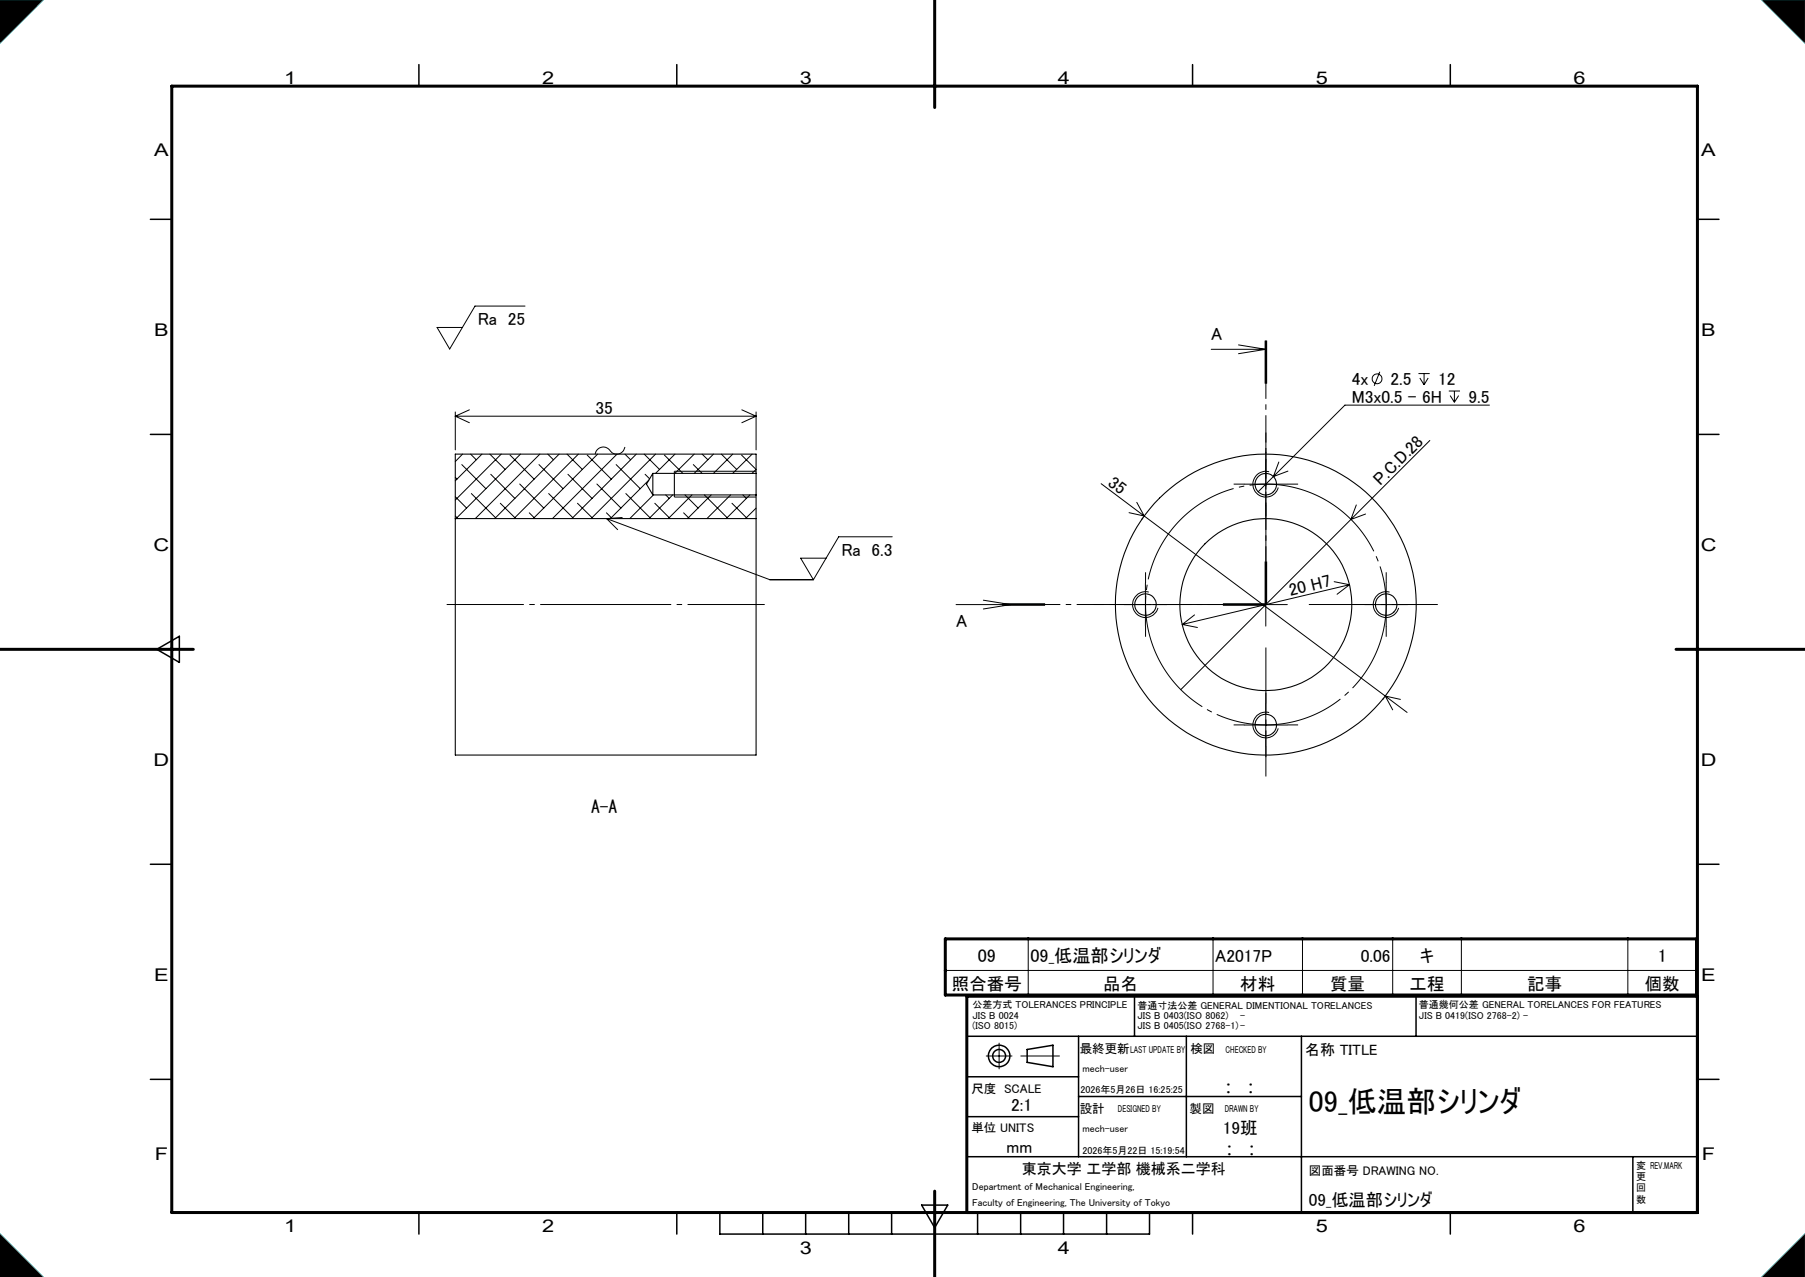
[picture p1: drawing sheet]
<svg xmlns="http://www.w3.org/2000/svg" width="420mm" height="297mm" viewBox="0 0 420 297" stroke-linecap="round" stroke-linejoin="round" font-family="sans-serif">
<g fill="none" stroke="#000" stroke-width=".25">
<path d="M151.9 110.1v5M151.9 110.1h24M151.9 110.1l-1.5 2.5 1.5 2.5M151.9 115.1h24M156.9 109.6v6M175.9 110.1v5M175.9 110.1v-4.5h-70v15M175.9 115.1v5.5M105.9 120.6v55h70v-55M105.9 120.6h70"/>
<circle cx="294.5" cy="112.6" r="2.5"/>
<circle cx="266.5" cy="140.6" r="2.5"/>
<circle cx="294.5" cy="140.6" r="20"/>
<circle cx="294.5" cy="140.6" r="35"/>
<circle cx="322.5" cy="140.6" r="2.49"/>
<circle cx="294.5" cy="168.6" r="2.5"/>
</g>
<g fill="none" stroke="#000" stroke-width=".23">
<path d="M0 0h10l-10 10zM410 0h10v10zM122.2 71.2h-11.7l-5.9 10-2.9-5h5.9M294.4 79.2v10zM294.6 79.2v10M294.7 79.2v10M105.9 95.8v8.8M105.9 96.8h70M105.9 96.8l3.3 1.5M109.2 95.3l-3.3 1.5M172.6 95.3l3.3 1.5M175.9 95.8v8.8"/>
<path d="M175.9 96.8l-3.3 1.5M281.8 81.2h12.7M288.2 80.2l6.3 1M294.5 81.2l-6.3 1.1M321.1 86.5l-1.3 3.2M330.1 86.9h2.6M330.4 87.9l1 1.6M331.4 86.9v2.6M332.3 87.9l-.9 1.6M337.1 90.9h2.6M337.4 92l1 1.6M338.4 90.9v2.7"/>
<path d="M339.4 92l-1 1.6M346.6 94.2h-33.7l-16.6 16.6M105.9 115.5l2.7 2.7M105.9 111l.4 .4M107.5 108.1l5.6 5.6M107.6 105.6l-1.7 1.7M109.5 105.6l1.3 1.3M109.7 114.8l5.6 5.6M112.1 105.6l-6.2 6.2M114 105.6l3.5 3.6M114.2 110.3l5.6 5.6M116.4 117l3.6 3.6"/>
<path d="M116.6 105.6l-10.7 10.7M118.7 105.8l5.6 5.6M120.9 112.6l5.6 5.6M121.1 105.6l-15 15M123.2 119.3l1.3 1.3M125.4 108.1l5.6 5.6M125.6 105.6l-15 15M127.5 105.6l1.3 1.3M127.7 114.8l5.6 5.6M130.1 105.6l-15 15M131.9 105.6l3.6 3.6M132.2 110.3l5.6 5.6"/>
<path d="M134.4 117l3.6 3.6M134.6 105.6l-15 15M136.6 105.8l5.6 5.6M138.9 112.6l5.6 5.6M139.1 105.6l-15 15M141.1 119.3l1.4 1.3M143.4 108.1l5.6 5.6M143.6 105.6l-15 15M145.4 104a2 2 0 0 1-1.7 1.6 2 2 0 0 1-2.1-1.2 1.9 1.9 0 0 0-3.1 1.2M145.4 105.6l1.3 1.3M145.6 114.8l5.6 5.6M148.1 105.6l-15 15"/>
<path d="M149.9 105.6l3.6 3.6M150.1 110.3l1.1 1.1M151 111.7l-9 8.9M152 115.1l-5.5 5.5M152.4 117l3.5 3.6M152.5 105.6l-15 15M154.6 105.8l4.3 4.3M154.9 115.1l.8 .8M156.5 115.1l-5.5 5.5M156.9 115.6h19M156.9 109.6h19M157.1 105.6l-4.6 4.5"/>
<path d="M159.1 119.3l1.3 1.3M159.4 115.1l3.1 3.1M161 115.1l-5.5 5.5M161.3 108.1l2.1 2M161.5 105.6l-4.5 4.5M163.4 105.6l1.3 1.3M163.9 115.1l5.3 5.3M165.5 115.1l-5.5 5.5M166 105.6l-4.5 4.5M167.9 105.6l3.5 3.6M170 115.1l-5.5 5.5M170.3 117l3.6 3.6"/>
<path d="M170.5 105.6l-4.5 4.5M172.5 105.8l3.4 3.4-.9 .9M172.9 115.1l.8 .8M174.5 115.1l-5.5 5.5M175 105.6l-4.5 4.5M175.9 118.2l-2.4 2.4M256.2 112.5l10 7.5M262.7 119.2l3.5 .8M264.5 116.8l1.7 3.2M289.5 112.6h10M294.5 107.6v10M295.3 109.7a3 3 0 0 0-3.7 2.1 3 3 0 0 0 2.2 3.7 3 3 0 0 0 3.6-2.1"/>
<path d="M296.3 110.8l-3.5 3.6M297.6 107.5l-1.3 3.3M299.7 109.6l-3.4 1.2M315.6 117.4l-1.3 3.4 3.4-1.2M332.7 102.4l-58 58M105.9 120l.6 .6M141.1 120.6l38 14.2h10.2M141.1 120.6l2.6 2.6M144.8 120.4l-3.7 .2M192.2 129.8h-5.9l3 5M207.6 124.8h-12.4l-5.9 10M228.8 139.6l6.4 1-6.4 1"/>
<path d="M265.9 120.5l-.3 .3M266.2 120l56.1 41.9M266.5 135.6v10M267.3 137.7a3 3 0 0 0-3.7 2.2 3 3 0 0 0 2.2 3.6 3 3 0 0 0 3.7-2.1M294.4 130.6v10M294.5 135.6v10M294.6 130.6v10M294.7 130.6v10M310.4 135.3l3.6 .7M314 136l-38.9 9.2M314 136l-2.9 2.2M322.5 135.6v10"/>
<path d="M323.3 137.7a3 3 0 0 0-3.7 2.1 3 3 0 0 0 2.2 3.7 3 3 0 0 0 3.6-2.1M233.2 140.4h10M233.2 140.8h10M243.2 140.6h-20.7M261.5 140.6h10M275.1 145.2l3.5 .7M278 143l-2.9 2.2M284.6 140.6h14.9M284.6 140.4h10M284.6 140.8h10M317.5 140.6h10.1M289.5 168.6h10"/>
<path d="M294.5 163.6v10M295.3 165.7a2.99 2.99 0 0 0-3.6 2.1 2.99 2.99 0 0 0 2.1 3.7 2.99 2.99 0 0 0 3.6-2.1M322 162.4l-.3 .3M322.3 161.9l5.1 3.8M322.3 161.9l3.6 .8M322.3 161.9l1.8 3.2M239.3 218.4v13M282.3 218.4v13M303.1 218.4v13M324.1 218.4v13M340 218.4v13M378.8 218.4v13"/>
<path d="M220 225.7h174.8M229.5 245.6h6M232.5 242.6v6M237.5 245.6h9M0 287l10 10h-10zM410 297l10-10v10z"/>
<circle cx="320.4" cy="88.1" r="1.14"/>
</g>
<g fill="none" stroke="#000" stroke-width=".35">
<path d="M97.5 15v5M157.5 15v5M277.5 15v5M337.5 15v5M35 51h5M395 51h5M35 101h5M395 101h5M36.5 151l5.2-3v6.1zM35 201h5M395 201h5M264 231.7v9.3"/>
<path d="M329.5 231.7v9.3M35 251h5M225 241h170M225 250.4h26M225 259.7h26M245 248.1v-5l-6 1v3l6 1M251 241v28M251 255h51.8M276 241v28M302.8 241v41M395 251h5M225 269h170"/>
<path d="M379.9 269v13M97.5 282v5M157.5 282v5M167.5 282v5h100v-5M177.5 282v5M187.5 282v5M197.5 282v5M207.5 282v5M214.5 280.3h6l-3 5.2zM227.5 282v5M237.5 282v5M247.5 282v5"/>
<path d="M257.5 282v5M277.5 282v5M337.5 282v5"/>
<circle cx="232.5" cy="245.6" r="2.5"/>
<circle cx="232.5" cy="245.6" r="1.5"/>
</g>
<path d="M217.5 0v25M40 20h355v262h-355zM0 151h45M390 151h30M220 218.4h174.8v13h-174.8zM395 231.7h-170v50.3M217.5 277v20" fill="none" stroke="#000" stroke-width=".7"/>
<path d="M0 0h10l-10 10zM410 0h10v10zM0 287l10 10h-10zM410 297l10-10v10z" fill="none" stroke="#0ff" stroke-width=".23"/>
<path d="M0 0v10l10-10zM410 0l10 10v-10zM410 297h10v-10zM0 287v10h10z" fill-rule="evenodd" fill="#000"/>
<path d="M307.7 115.9a28 28 0 0 0-41.1 25.2 28 28 0 0 0 41.9 23.8 28 28 0 0 0 .5-48.3l-1.3-.7" fill="none" stroke="#000" stroke-width=".23" stroke-dasharray="30.5 1.3 1.3 1.3" stroke-dashoffset="13" stroke-linecap="butt"/>
<path d="M103.9 140.6h74" fill="none" stroke="#000" stroke-width=".23" stroke-dasharray="30.5 1.3 1.3 1.3" stroke-dashoffset="12.5" stroke-linecap="butt"/>
<path d="M294.6 140.6v-61.4M294.6 140.6h-61.4" fill="none" stroke="#000" stroke-width=".23" stroke-dasharray="6.3 1.3 1.3 1.3" stroke-dashoffset="3" stroke-linecap="butt"/>
<path d="M294.6 130.6v-30M284.6 140.6h-30M294.6 150.6v30M304.6 140.6h30" fill="none" stroke="#000" stroke-width=".23" stroke-dasharray="30.5 1.3 1.3 1.3" stroke-dashoffset="15" stroke-linecap="butt"/>
<g fill="none" stroke="#000" stroke-width=".23" stroke-dasharray="30.5 1.3 1.3 1.3" stroke-linecap="butt">
<path d="M289.6 112.6h-2.5M294.6 107.6v-2.5M294.6 117.6v2.5M299.6 112.6h2.5M266.6 135.6v-2.5M322.6 135.6v-2.5M261.6 140.6h-2.5M266.6 145.6v2.5M271.6 140.6h2.5M317.6 140.6h-2.5M322.6 145.6v2.5M327.6 140.6h2.5"/>
<path d="M289.6 168.6h-2.5M294.6 163.6v-2.5M294.6 173.6v2.5M299.6 168.6h2.5"/>
</g>
<text font-size="7" x="304.6" y="258.7">09_低温部シリンダ</text>
<g font-size="4.2">
<text x="227.5" y="223.8">09</text>
<text x="239.8" y="223.8">09_低温部シリンダ</text>
<text x="385.7" y="223.8">1</text>
</g>
<g font-size="4.1">
<text x="66.1" y="19.6">1</text>
<text x="126.1" y="19.6">2</text>
<text x="186.1" y="19.6">3</text>
<text x="246.1" y="19.6">4</text>
<text x="306.1" y="19.6">5</text>
<text x="366.1" y="19.6">6</text>
<text x="35.9" y="36.3">A</text>
<text x="395.9" y="36.3">A</text>
<text x="111.2" y="75.6">Ra 25</text>
<text x="35.9" y="78.1">B</text>
<text x="281.9" y="79">A</text>
<text x="395.9" y="78.1">B</text>
<text x="314.5" y="89.6">4x</text>
<text x="323.6" y="89.6">2.5</text>
<text x="334.6" y="89.6">12</text>
<text x="314.5" y="93.6">M3x0.5 - 6H</text>
<text x="341.7" y="93.6">9.5</text>
<text x="138.6" y="96.2">35</text>
<text x="257.6" y="112.8" transform="rotate(37 257.6 112.8)">35</text>
<text x="321.3" y="113.1" transform="rotate(-45 321.3 113.1)">P.C.D.28</text>
<text x="35.8" y="128.1">C</text>
<text x="195.8" y="129.2">Ra 6.3</text>
<text x="395.8" y="128.1">C</text>
<text x="300.2" y="138.7" transform="rotate(-13 300.2 138.7)">20 H7</text>
<text x="222.5" y="145.8">A</text>
<text x="35.8" y="178.1">D</text>
<text x="395.8" y="178.1">D</text>
<text x="137.6" y="189">A-A</text>
<text x="282.8" y="223.7">A2017P</text>
<text x="316.6" y="223.7">0.06</text>
<text x="330.4" y="223.7">キ</text>
<text x="35.9" y="228.1">E</text>
<text x="221.5" y="230.3">照合番号</text>
<text x="256.7" y="230.3">品名</text>
<text x="288.6" y="230.3">材料</text>
<text x="309.5" y="230.3">質量</text>
<text x="328" y="230.3">工程</text>
<text x="355.4" y="230.3">記事</text>
<text x="382.7" y="230.3">個数</text>
<text x="395.9" y="228.1">E</text>
<text x="285.2" y="254.2">:</text>
<text x="290.4" y="254.2">:</text>
<text x="235.3" y="258.5">2:1</text>
<text x="284.5" y="263.6">19班</text>
<text x="36" y="269.8">F</text>
<text x="234.2" y="268.3">mm</text>
<text x="285.4" y="268.7">:</text>
<text x="290.6" y="268.7">:</text>
<text x="396" y="269.8">F</text>
<text x="304.6" y="280.5">09_低温部シリンダ</text>
<text x="66.1" y="286.6">1</text>
<text x="126.1" y="286.6">2</text>
<text x="306.1" y="286.6">5</text>
<text x="366.1" y="286.6">6</text>
<text x="186.1" y="291.6">3</text>
<text x="246.1" y="291.6">4</text>
</g>
<g font-size="3.5">
<text x="303.7" y="245.4">名称 TITLE</text>
<text x="237.7" y="273">東京大学 工学部 機械系二学科</text>
</g>
<g font-size="2.9">
<text x="251.3" y="244.9">最終更新</text>
<text x="277" y="244.9">検図</text>
<text x="226" y="254.1">尺度 SCALE</text>
<text x="226" y="263.2">単位 UNITS</text>
<text x="251.3" y="258.7">設計</text>
<text x="276.8" y="258.8">製図</text>
<text x="304.6" y="273.3">図面番号 DRAWING NO.</text>
</g>
<g font-size="2.3">
<text x="226.3" y="234.5">公差方式 TOLERANCES PRINCIPLE</text>
<text x="226.3" y="236.9">JIS B 0024</text>
<text x="226.3" y="239.3">(ISO 8015)</text>
<text x="264.7" y="234.6">普通寸法公差 GENERAL DIMENTIONAL TORELANCES</text>
<text x="264.7" y="237">JIS B 0403(ISO 8062)</text>
<text x="264.7" y="239.4">JIS B 0405(ISO 2768-1)-</text>
<text x="288.6" y="237">-</text>
<text x="330.2" y="234.5">普通幾何公差 GENERAL TORELANCES FOR FEATURES</text>
<text x="330.2" y="236.9">JIS B 0419(ISO 2768-2) -</text>
<text x="263" y="244.9">LAST UPDATE BY</text>
<text x="285.2" y="244.8">CHECKED BY</text>
<text x="251.9" y="249.4">mech-user</text>
<text x="251.4" y="254.1">2026年5月26日 16:25:25</text>
<text x="251.9" y="263.3">mech-user</text>
<text x="260.1" y="258.7">DESIGNED BY</text>
<text x="285" y="258.7">DRAWN BY</text>
<text x="251.9" y="268.3">2026年5月22日 15:19:54</text>
<text x="380.7" y="274.4">更</text>
<text x="380.7" y="271.8">変 REV.MARK</text>
<text x="226.2" y="280.5">Faculty of Engineering, The University of Tokyo</text>
<text x="226.2" y="276.8">Department of Mechanical Engineering,</text>
<text x="380.7" y="279.7">数</text>
<text x="380.7" y="277.1">回</text>
</g>
</svg>
